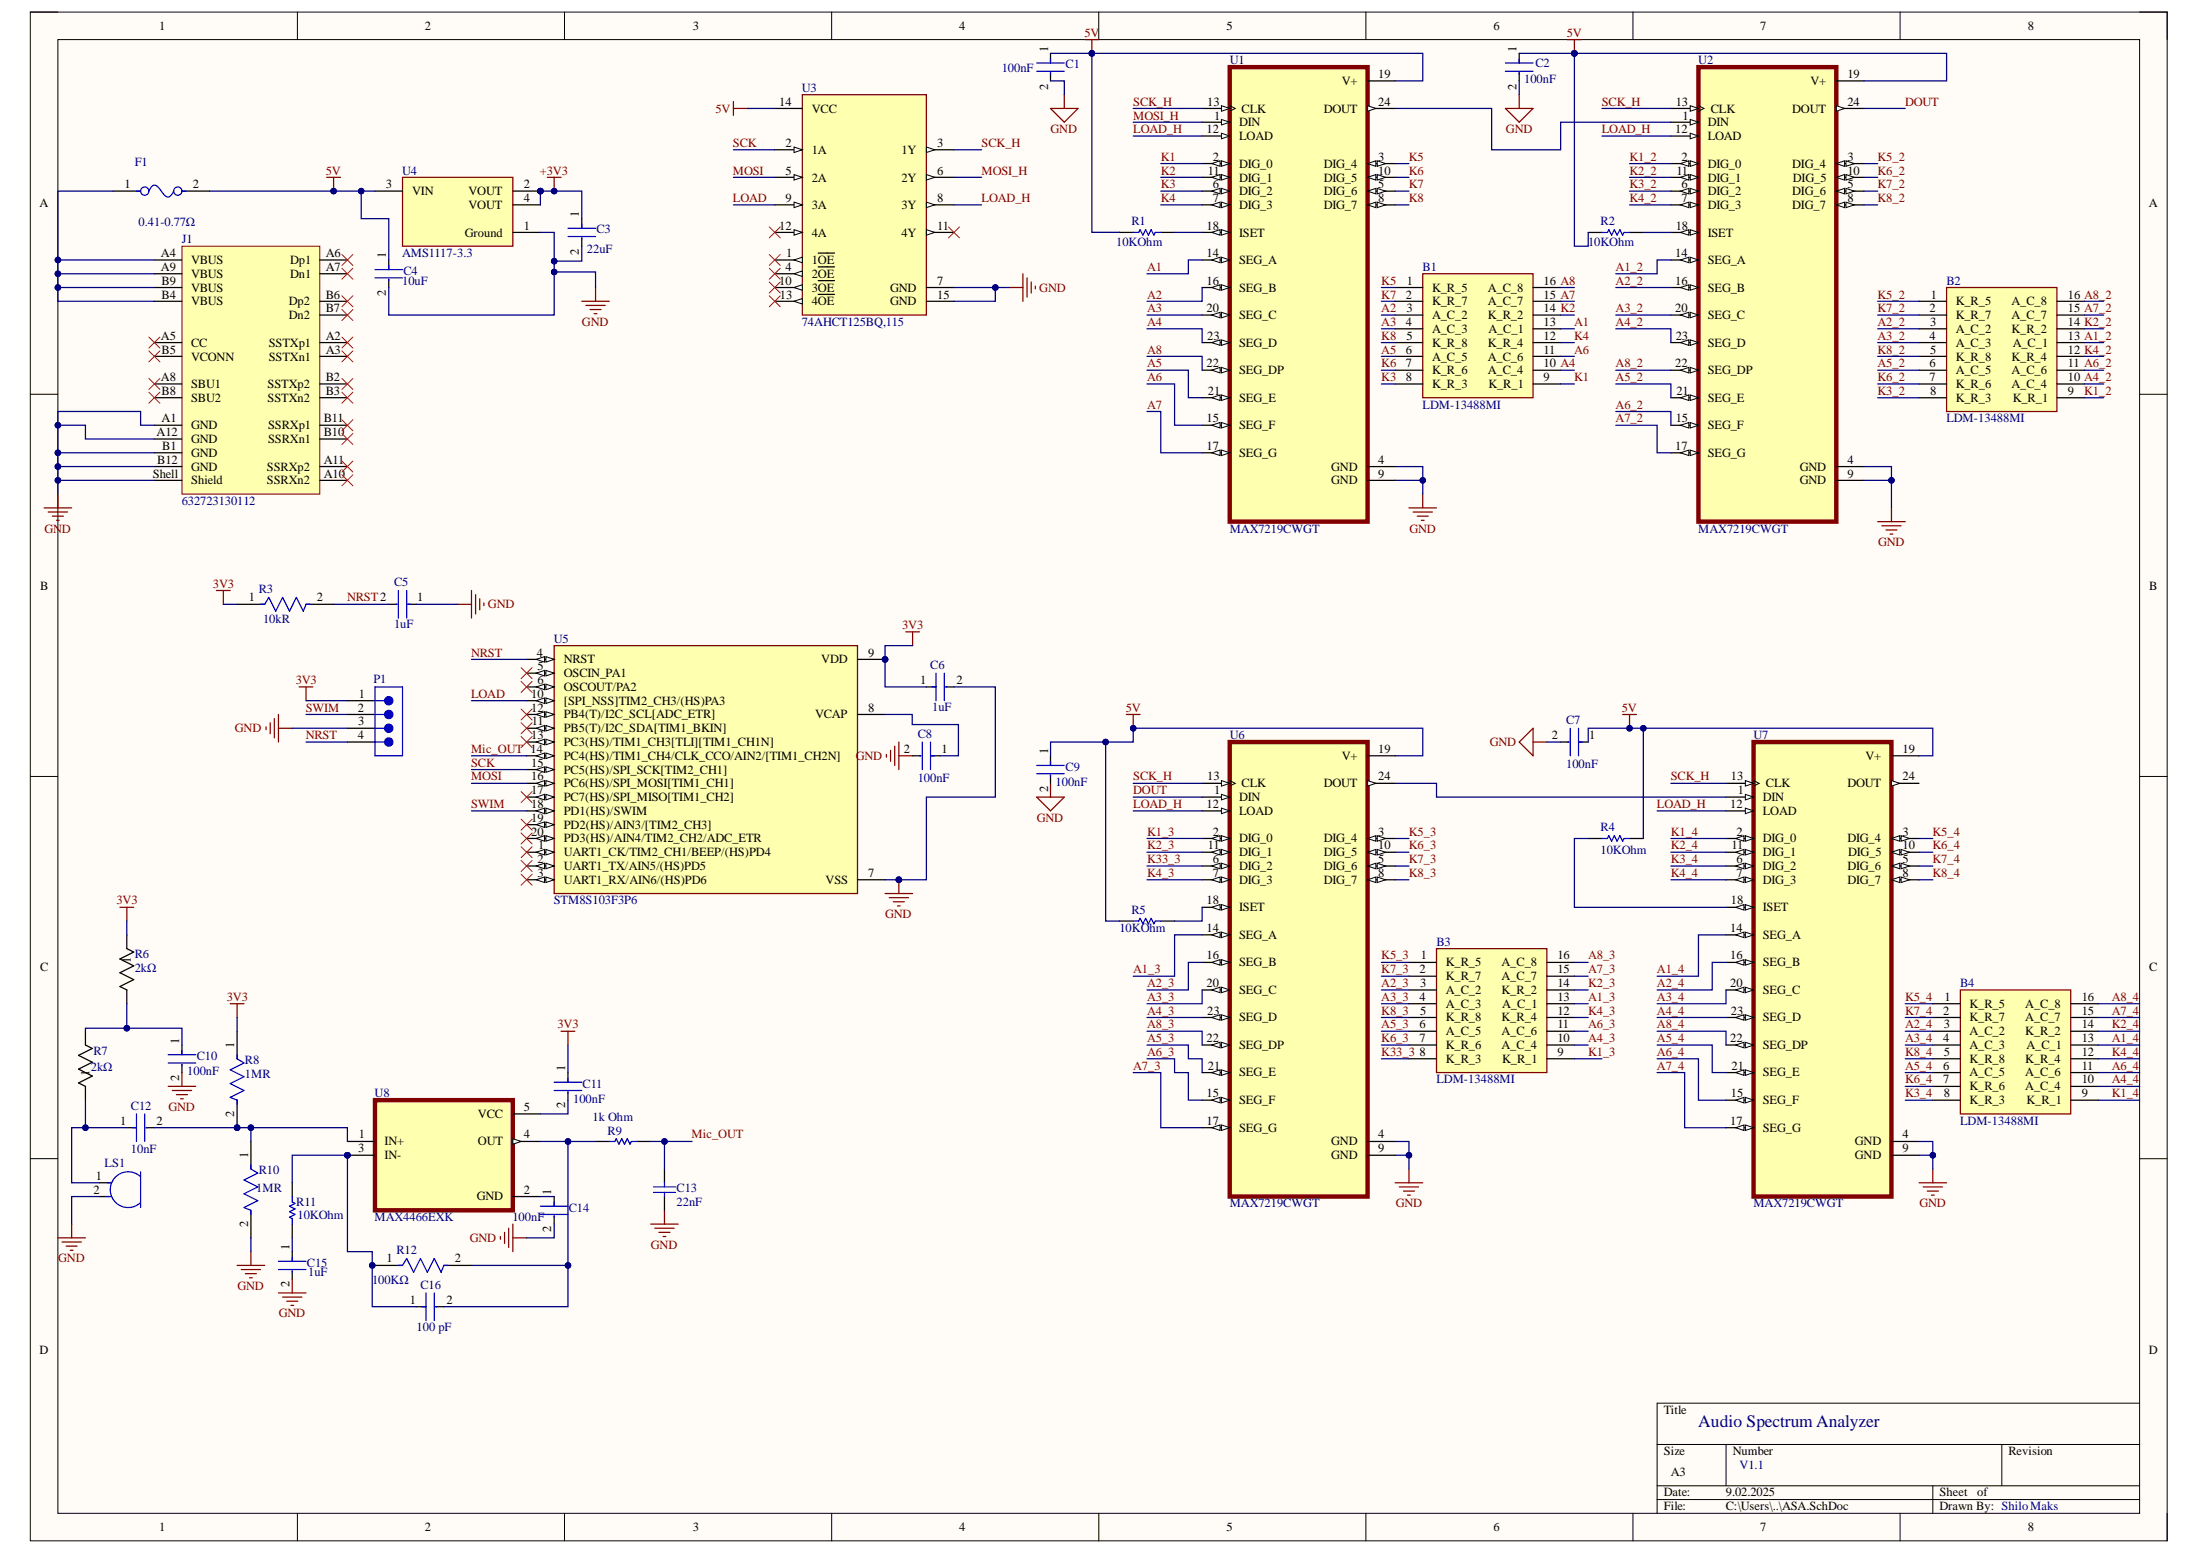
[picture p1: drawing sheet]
# Altium project AJAXProject.PrjPcb
1 sheet, 44 parts. Net scope: global (net labels, ports and power ports of the same name join across sheets).

## Sheet ASA.SchDoc
size A3; SheetNumber: 1; SheetTotal: 1

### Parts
B1  LDM-13488MI  [LDM13488MI]
B2  LDM-13488MI  [LDM13488MI]
B3  LDM-13488MI  [LDM13488MI]
B4  LDM-13488MI  [LDM13488MI]
C1  Capacitance: 100nF  [FP-1206-L_3_2_0_15-W_1_6-IPC_A]  (hidden comment: HMK316B7104ML-T)
C2  Capacitance: 100nF  [FP-1206-L_3_2_0_15-W_1_6-IPC_A]  (hidden comment: HMK316B7104ML-T)
C3  Capacitance: 22uF  [FP-CC0603-DC-MFG]  (hidden comment: CC0603MRX5R5BB226)
C4  Capacitance: 10uF  [FP-CL21-IPC_C]  (hidden comment: CL21A106MPFNNNF)
C5  Capacitance: 1uF  [FP-CL21-IPC_B]  (hidden comment: CL21F105ZAFNNNF)
C6  Capacitance: 1uF  [FP-CL21-IPC_B]  (hidden comment: CL21F105ZAFNNNF)
C7  Capacitance: 100nF  [FP-1206-L_3_2_0_15-W_1_6-IPC_A]  (hidden comment: HMK316B7104ML-T)
C8  Capacitance: 100nF  [FP-1206-L_3_2_0_15-W_1_6-IPC_A]  (hidden comment: HMK316B7104ML-T)
C9  Capacitance: 100nF  [FP-1206-L_3_2_0_15-W_1_6-IPC_A]  (hidden comment: HMK316B7104ML-T)
C10  Capacitance: 100nF  [FP-1206-L_3_2_0_15-W_1_6-IPC_A]  (hidden comment: HMK316B7104ML-T)
C11  Capacitance: 100nF  [FP-1206-L_3_2_0_15-W_1_6-IPC_A]  (hidden comment: HMK316B7104ML-T)
C12  Capacitance: 10nF  [FP-CGA3E-0_3-0_1-IPC_A]  (hidden comment: CGA3E2X8R2A103K080AD)
C13  22nF  [CAPC1608X92X38NL15T08]
C14  Capacitance: 100nF  [FP-1206-L_3_2_0_15-W_1_6-IPC_A]  (hidden comment: HMK316B7104ML-T)
C15  Capacitance: 1uF  [FP-CL21-IPC_B]  (hidden comment: CL21F105ZAFNNNF)
C16  Capacitance: 100 pF  [FP-C0402-BB-MFG]  (hidden comment: C0402C101K5GACTU)
F1  Resistance: 0.41-0.77Ω  [FP-MF-R050-MFG]  (hidden comment: MF-R050)
J1  632723130112  [632723130112]
LS1  POM-2738P-R  [FP-POM-2738P-R-MFG]  (value not drawn)
P1  61300411021  [61300411021]  (value not drawn)
R1  value 10KOhm  [RESC1206(3216)_M]  (hidden comment: 10K 5% 1206(3216))
R2  value 10KOhm  [RESC1206(3216)_M]  (hidden comment: 10K 5% 1206(3216))
R3  Resistance: 10kR  [FP-CR2010-IPC_C]  (hidden comment: CR2010-JW-103ELF)
R4  value 10KOhm  [RESC1206(3216)_M]  (hidden comment: 10K 5% 1206(3216))
R5  value 10KOhm  [RESC1206(3216)_M]  (hidden comment: 10K 5% 1206(3216))
R6  Resistance: 2kΩ  [MCA 1206_VIS]  (hidden comment: MCA12060D2001BP100)
R7  Resistance: 2kΩ  [MCA 1206_VIS]  (hidden comment: MCA12060D2001BP100)
R8  Resistance: 1MR  [FP-CRCW0603-HPe3-IPC_A]  (hidden comment: CRCW06031M00JNEAHP)
R9  value 1k Ohm  [RESC2010(5025)_L]  (hidden comment: 1K 5% 2010(5025))
R10  Resistance: 1MR  [FP-CRCW0603-HPe3-IPC_A]  (hidden comment: CRCW06031M00JNEAHP)
R11  value 10KOhm  [RESC1206(3216)_M]  (hidden comment: 10K 5% 1206(3216))
R12  Resistance: 100KΩ  [FP-RT1206-MFG]  (hidden comment: RT1206DRE07100KL)
U1  MAX7219CWGT  [SOIC127P1032X265-24N]
U2  MAX7219CWGT  [SOIC127P1032X265-24N]
U3  74AHCT125BQ,115  [FP-SOT762-1-MFG]
U4  AMS1117-3.3  [FP-AMS1117-IPC_C]
U5  STM8S103F3P6  [SOP65P640X120-20N]
U6  MAX7219CWGT  [SOIC127P1032X265-24N]
U7  MAX7219CWGT  [SOIC127P1032X265-24N]
U8  MAX4466EXK  [SOT65P210X110-5N]

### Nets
3V3: C6.1 C11.1 P1.1 R3.1 R6.1 R8.1 U5.9(VDD)
5V: C1.1 C2.1 C4.1 C7.1 C9.1 F1.2 R1.2 R2.2 R4.1 R5.2 U1.19(V+) U2.19(V+) U3.14(VCC) U4.3(VIN) U6.19(V+) U7.19(V+)
+3V3: C3.1 U4.2(VOUT) U4.4(VOUT)
GND: C1.2 C2.2 C3.2 C4.2 C5.1 C6.2 C7.2 C8.2 C9.2 C10.2 C13.1 C14.2 C15.2 J1.A1(GND) J1.A12(GND) J1.B1(GND) J1.B12(GND) J1.Shell(Shield) LS1.2(C) P1.3 R10.2 U1.4(GND) U1.9(GND) U2.4(GND) U2.9(GND) U3.7(GND) U3.15(GND) U4.1(Ground) U5.7(VSS) U6.4(GND) U6.9(GND) U7.4(GND) U7.9(GND)
DOUT: U2.24(DOUT) U6.1(DIN)
K1: B1.9(K_R_1) U1.2(DIG_0)
K1_2: B2.9(K_R_1) U2.2(DIG_0)
K1_3: B3.9(K_R_1) U6.2(DIG_0)
K1_4: B4.9(K_R_1) U7.2(DIG_0)
K2: B1.14(K_R_2) U1.11(DIG_1)
K2_2: B2.14(K_R_2) U2.11(DIG_1)
K2_3: B3.14(K_R_2) U6.11(DIG_1)
K2_4: B4.14(K_R_2) U7.11(DIG_1)
K3: B1.8(K_R_3) U1.6(DIG_2)
K3_2: B2.8(K_R_3) U2.6(DIG_2)
K3_4: B4.8(K_R_3) U7.6(DIG_2)
K4: B1.12(K_R_4) U1.7(DIG_3)
K4_2: B2.12(K_R_4) U2.7(DIG_3)
K4_3: B3.12(K_R_4) U6.7(DIG_3)
K4_4: B4.12(K_R_4) U7.7(DIG_3)
K5: B1.1(K_R_5) U1.3(DIG_4)
K5_2: B2.1(K_R_5) U2.3(DIG_4)
K5_3: B3.1(K_R_5) U6.3(DIG_4)
K5_4: B4.1(K_R_5) U7.3(DIG_4)
K6: B1.7(K_R_6) U1.10(DIG_5)
K6_2: B2.7(K_R_6) U2.10(DIG_5)
K6_3: B3.7(K_R_6) U6.10(DIG_5)
K6_4: B4.7(K_R_6) U7.10(DIG_5)
K7: B1.2(K_R_7) U1.5(DIG_6)
K7_2: B2.2(K_R_7) U2.5(DIG_6)
K7_3: B3.2(K_R_7) U6.5(DIG_6)
K7_4: B4.2(K_R_7) U7.5(DIG_6)
K8: B1.5(K_R_8) U1.8(DIG_7)
K8_2: B2.5(K_R_8) U2.8(DIG_7)
K8_3: B3.5(K_R_8) U6.8(DIG_7)
K8_4: B4.5(K_R_8) U7.8(DIG_7)
K33_3: B3.8(K_R_3) U6.6(DIG_2)
LOAD: U3.9(3A) U5.10([SPI_NSS]TIM2_CH3/(HS)PA3)
LOAD_H: U1.12(LOAD) U2.12(LOAD) U3.8(3Y) U6.12(LOAD) U7.12(LOAD)
Mic_OUT: C13.2 R9.2 U5.14(PC4(HS)/TIM1_CH4/CLK_CCO/AIN2/[TIM1_CH2N])
MOSI: U3.5(2A) U5.16(PC6(HS)/SPI_MOSI[TIM1_CH1])
MOSI_H: U1.1(DIN) U3.6(2Y)
NRST: C5.2 P1.4 R3.2 U5.4(NRST)
SCK: U3.2(1A) U5.15(PC5(HS)/SPI_SCK[TIM2_CH1])
SCK_H: U1.13(CLK) U2.13(CLK) U3.3(1Y) U6.13(CLK) U7.13(CLK)
SWIM: P1.2 U5.18(PD1(HS)/SWIM)
А1: B1.13(A_C_1) U1.14(SEG_A)
А1_2: B2.13(A_C_1) U2.14(SEG_A)
А1_3: B3.13(A_C_1) U6.14(SEG_A)
А1_4: B4.13(A_C_1) U7.14(SEG_A)
А2: B1.3(A_C_2) U1.16(SEG_B)
А2_2: B2.3(A_C_2) U2.16(SEG_B)
А2_3: B3.3(A_C_2) U6.16(SEG_B)
А2_4: B4.3(A_C_2) U7.16(SEG_B)
А3: B1.4(A_C_3) U1.20(SEG_C)
А3_2: B2.4(A_C_3) U2.20(SEG_C)
А3_3: B3.4(A_C_3) U6.20(SEG_C)
А3_4: B4.4(A_C_3) U7.20(SEG_C)
А4: B1.10(A_C_4) U1.23(SEG_D)
А4_2: B2.10(A_C_4) U2.23(SEG_D)
А4_3: B3.10(A_C_4) U6.23(SEG_D)
А4_4: B4.10(A_C_4) U7.23(SEG_D)
А5: B1.6(A_C_5) U1.21(SEG_E)
А5_2: B2.6(A_C_5) U2.21(SEG_E)
А5_3: B3.6(A_C_5) U6.21(SEG_E)
А5_4: B4.6(A_C_5) U7.21(SEG_E)
А6: B1.11(A_C_6) U1.15(SEG_F)
А6_2: B2.11(A_C_6) U2.15(SEG_F)
А6_3: B3.11(A_C_6) U6.15(SEG_F)
А6_4: B4.11(A_C_6) U7.15(SEG_F)
А7: B1.15(A_C_7) U1.17(SEG_G)
А7_2: B2.15(A_C_7) U2.17(SEG_G)
А7_3: B3.15(A_C_7) U6.17(SEG_G)
А7_4: B4.15(A_C_7) U7.17(SEG_G)
А8: B1.16(A_C_8) U1.22(SEG_DP)
А8_2: B2.16(A_C_8) U2.22(SEG_DP)
А8_3: B3.16(A_C_8) U6.22(SEG_DP)
А8_4: B4.16(A_C_8) U7.22(SEG_DP)
NetC8_1: C8.1 U5.8(VCAP)
NetC10_1: C10.1 R6.2 R7.2
NetC11_2: C11.2 U8.5(VCC)
NetC12_1: C12.1 LS1.1(A) R7.1
NetC12_2: C12.2 R8.2 R10.1 U8.1(IN+)
NetC14_1: C14.1 U8.2(GND)
NetC15_1: C15.1 R11.1
NetC16_1: C16.1 R11.2 R12.1 U8.3(IN-)
NetC16_2: C16.2 R9.1 R12.2 U8.4(OUT)
NetF1_1: F1.1 J1.A4(VBUS) J1.A9(VBUS) J1.B4(VBUS) J1.B9(VBUS)
NetR1_1: R1.1 U1.18(ISET)
NetR2_1: R2.1 U2.18(ISET)
NetR4_2: R4.2 U7.18(ISET)
NetR5_1: R5.1 U6.18(ISET)
NetU1_24: U1.24(DOUT) U2.1(DIN)
NetU6_24: U6.24(DOUT) U7.1(DIN)

Not connected (* = marked no-connect by the designer): J1 A2(SSTXp1)* A3(SSTXn1)* A5(CC)* A6(Dp1)* A7(Dn1)* A8(SBU1)* A10(SSRXn2)* A11(SSRXp2)* B2(SSTXp2)* B3(SSTXn2)* B5(VCONN)* B6(Dp2)* B7(Dn2)* B8(SBU2)* B10(SSRXn1)* B11(SSRXp1)*; U3 1(1~{OE})* 4(2~{OE})* 10(3~{OE})* 11(4Y)* 12(4A)* 13(4~{OE})*; U5 1(UART1_CK/TIM2_CH1/BEEP/(HS)PD4)* 2(UART1_TX/AIN5/(HS)PD5)* 3(UART1_RX/AIN6/(HS)PD6)* 5(OSCIN_PA1)* 6(OSCOUT/PA2)* 11(PB5(T)/I2C_SDA[TIM1_BKIN])* 12(PB4(T)/I2C_SCL[ADC_ETR])* 13(PC3(HS)/TIM1_CH3[TLI][TIM1_CH1N])* 17(PC7(HS)/SPI_MISO[TIM1_CH2])* 19(PD2(HS)/AIN3/[TIM2_CH3])* 20(PD3(HS)/AIN4/TIM2_CH2/ADC_ETR)*; U7 24(DOUT)

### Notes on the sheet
- Audio Spectrum Analyzer
- V1.1
- Shilo Maks
